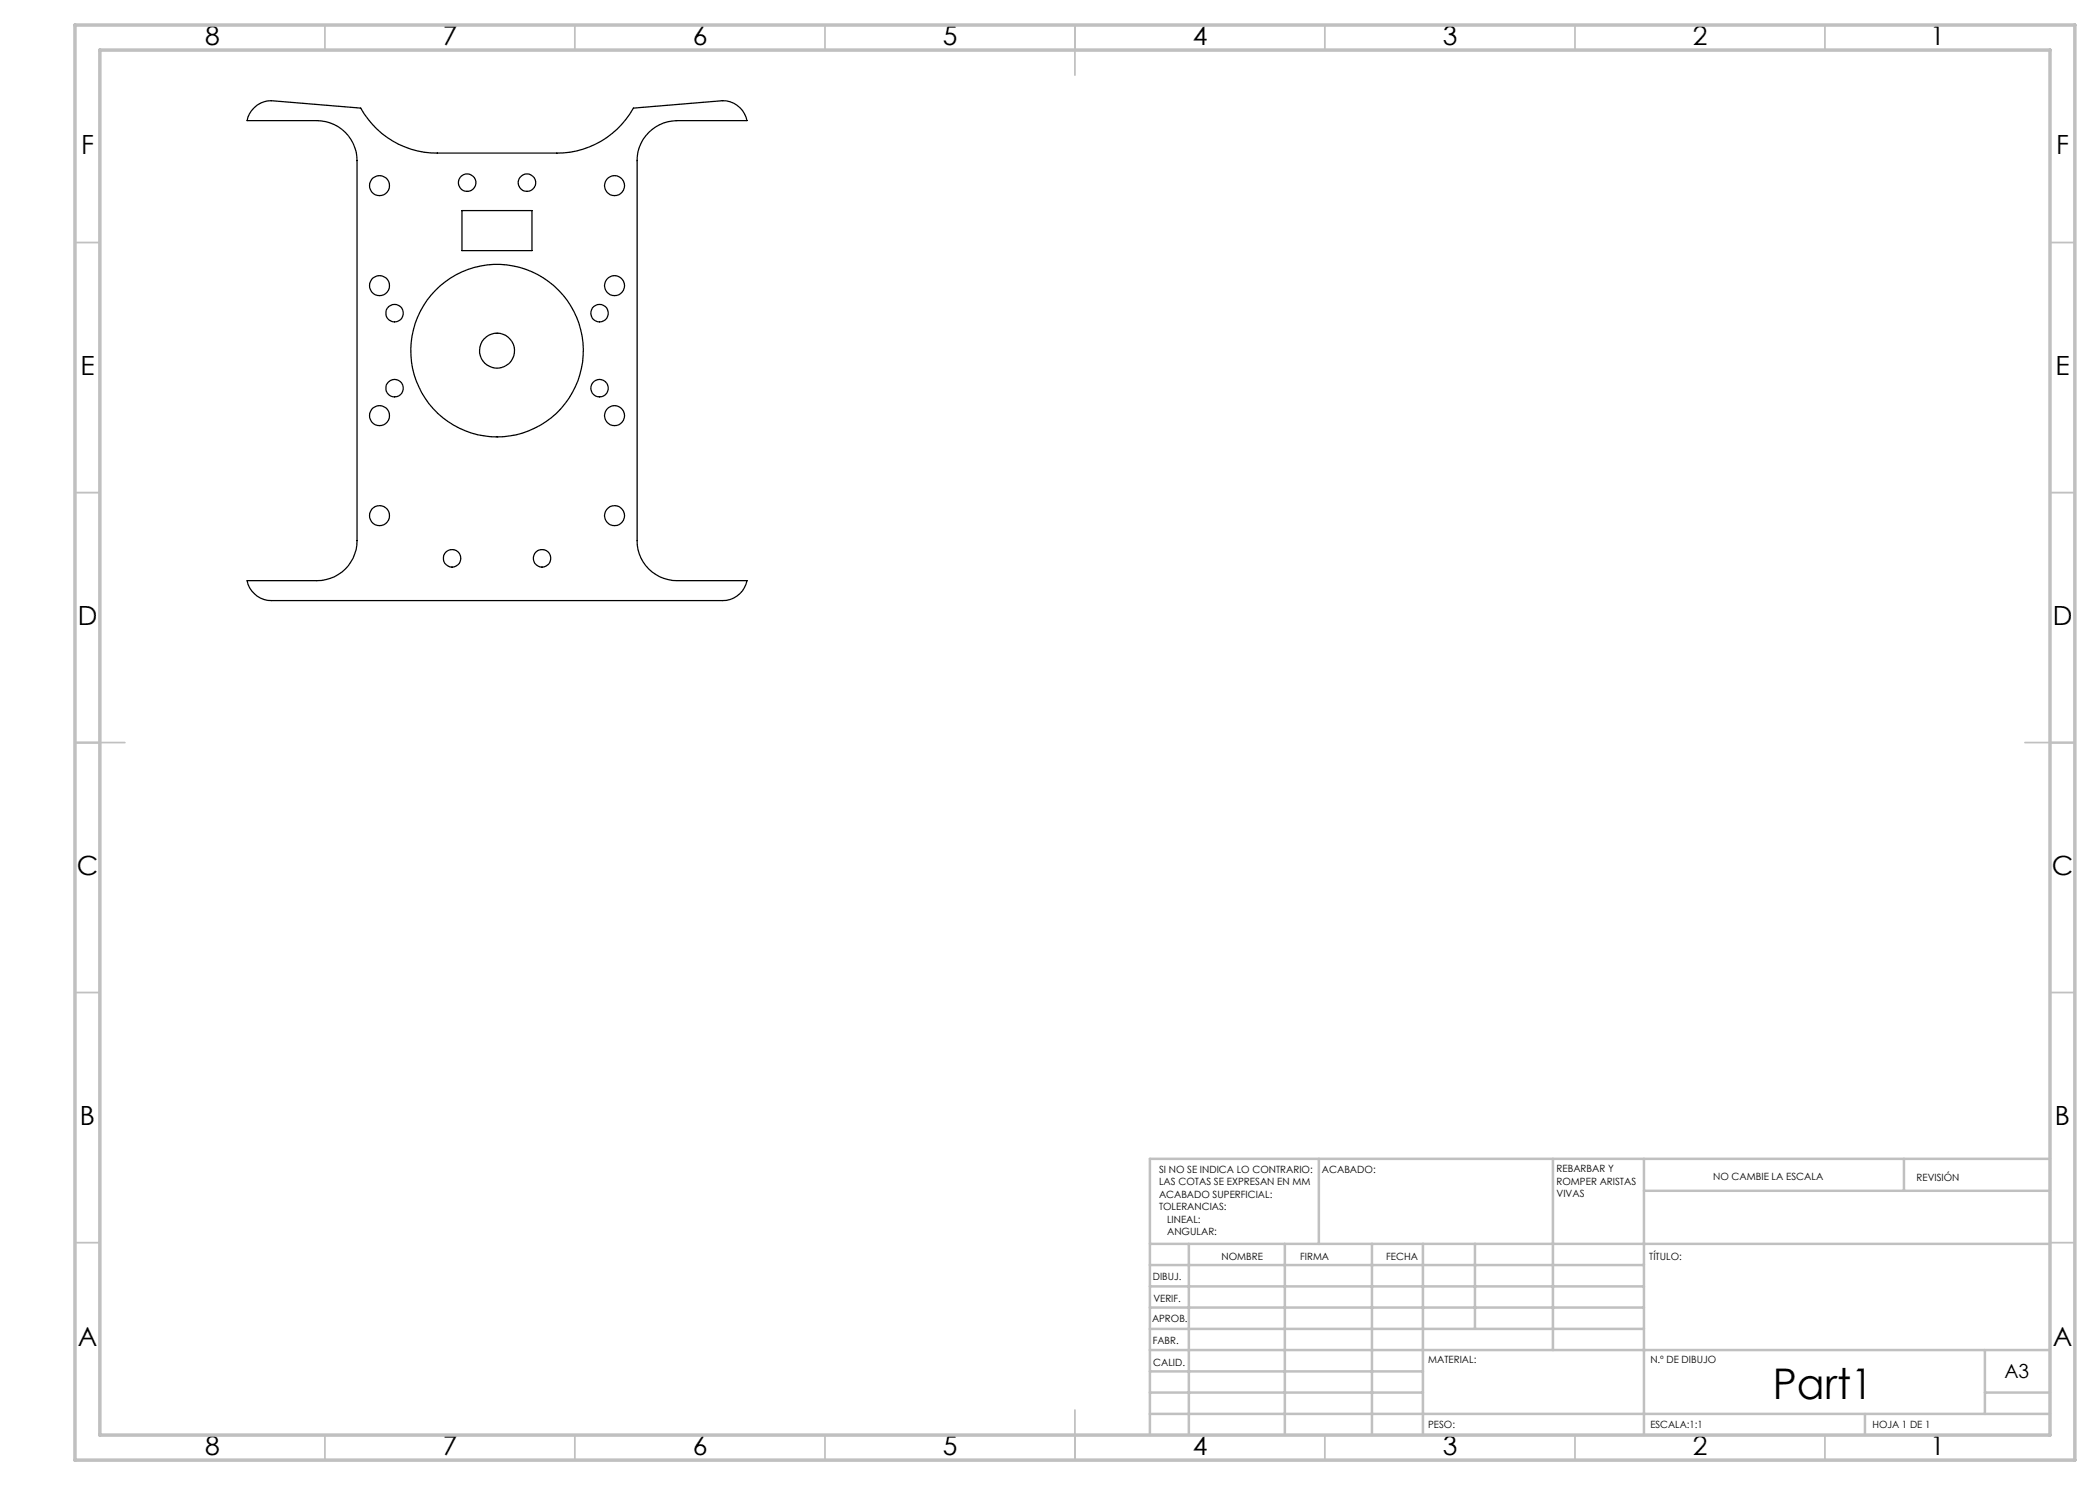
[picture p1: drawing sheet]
<svg xmlns="http://www.w3.org/2000/svg" width="420mm" height="297mm" viewBox="0 0 420 297" stroke-linecap="round" stroke-linejoin="round" font-family="sans-serif">
<g fill="none" stroke="#c0c0c0" stroke-width=".35">
<path d="M65 5v5M115 5v5M165 5v5M215 5v10M265 5v5M315 5v5M365 5v5M15 48.5h5M410 48.5h5M15 98.5h5M410 98.5h5M15 148.5h10"/>
<path d="M405 148.5h10M15 198.5h5M410 198.5h5M15 248.5h5M410 248.5h5M65 287v5M115 287v5M165 287v5M215 282v10M265 287v5M315 287v5M365 287v5"/>
</g>
<g fill="none" stroke="#c0c0c0" stroke-width=".5">
<path d="M263.8 231.8v17M310.6 231.8v38.2M328.8 231.8v55.2M328.8 238.2h81.2M380.8 231.8v6.4M410 231.8h-180v55.2M230 248.8h180M230 257.3h98.8M230 253h98.8M237.8 248.8v38.2M257 248.8v38.2M274.4 248.8v38.2"/>
<path d="M284.6 248.8v38.2M295 248.8v17M230 265.8h98.8M230 261.5h98.8M230 278.5h54.6M230 274.3h54.6M230 270h180M397 278.5h13M397 270v12.8M230 282.8h180M373 282.8v4.2"/>
</g>
<path d="M15 5h400v287h-400zM20 10h390v277h-390z" fill="none" stroke="#c0c0c0" stroke-width=".7"/>
<g fill="none" stroke="#000" stroke-width=".25">
<path d="M50.9 21.5a4.8 4.8 0 0 1 3.4-1.4l17.8 1.5a17.4 17.4 0 0 0 15.4 9h23.9a17.4 17.4 0 0 0 15.3-9l17.8-1.5a5 5 0 0 1 4.9 4h-14a8 8 0 0 0-8 8v76a7.9 7.9 0 0 0 8 8h14a5 5 0 0 1-4.9 4h-90.2a4.9 4.9 0 0 1-4.9-4h14a8 8 0 0 0 8-8v-76a8 8 0 0 0-8-8h-14a4.5 4.5 0 0 1 1.5-2.6zM92.4 42.1h14v8h-14z"/>
<circle cx="75.9" cy="37.1" r="2"/>
<circle cx="93.4" cy="36.5" r="1.75"/>
<circle cx="105.4" cy="36.5" r="1.75"/>
<circle cx="122.9" cy="37.1" r="1.99"/>
<circle cx="75.9" cy="57.1" r="1.99"/>
<circle cx="122.9" cy="57.1" r="1.99"/>
<circle cx="78.9" cy="77.6" r="1.75"/>
<circle cx="78.9" cy="62.6" r="1.75"/>
<circle cx="99.4" cy="70.1" r="3.5"/>
<circle cx="99.4" cy="70.1" r="17.2"/>
<circle cx="119.9" cy="77.6" r="1.74"/>
<circle cx="119.9" cy="62.6" r="1.75"/>
<circle cx="75.9" cy="83.1" r="2"/>
<circle cx="122.9" cy="83.1" r="1.99"/>
<circle cx="75.9" cy="103.1" r="1.99"/>
<circle cx="90.4" cy="111.7" r="1.75"/>
<circle cx="108.4" cy="111.7" r="1.75"/>
<circle cx="122.9" cy="103.1" r="1.99"/>
</g>
<text font-size="8.5" x="354.6" y="279.7">Part1</text>
<g font-size="5.3">
<text x="41" y="9">8</text>
<text x="88.5" y="9">7</text>
<text x="138.5" y="9">6</text>
<text x="188.5" y="9">5</text>
<text x="238.5" y="9">4</text>
<text x="288.5" y="9">3</text>
<text x="338.5" y="9">2</text>
<text x="386" y="9">1</text>
<text x="16.2" y="30.8">F</text>
<text x="411.2" y="30.8">F</text>
<text x="16.1" y="75">E</text>
<text x="411.1" y="75">E</text>
<text x="15.5" y="125">D</text>
<text x="410.5" y="125">D</text>
<text x="15.4" y="175">C</text>
<text x="410.4" y="175">C</text>
<text x="16" y="225">B</text>
<text x="411" y="225">B</text>
<text x="15.5" y="269.3">A</text>
<text x="410.5" y="269.3">A</text>
<text x="41" y="291">8</text>
<text x="88.5" y="291">7</text>
<text x="138.5" y="291">6</text>
<text x="188.5" y="291">5</text>
<text x="238.5" y="291">4</text>
<text x="288.5" y="291">3</text>
<text x="338.5" y="291">2</text>
<text x="386" y="291">1</text>
</g>
<text font-size="3.9" x="400.9" y="275.5">A3</text>
<g font-size="2">
<text x="231.8" y="234.6">SI NO SE INDICA LO CONTRARIO:</text>
<text x="231.8" y="237.1">LAS COTAS SE EXPRESAN EN MM</text>
<text x="231.8" y="239.6">ACABADO SUPERFICIAL:</text>
<text x="264.4" y="234.6">ACABADO:</text>
<text x="311.3" y="234.5">REBARBAR Y</text>
<text x="311.3" y="237">ROMPER ARISTAS</text>
<text x="311.3" y="239.5">VIVAS</text>
<text x="342.6" y="236">NO CAMBIE LA ESCALA</text>
<text x="383.3" y="236.2">REVISIÓN</text>
<text x="231.8" y="242.1">TOLERANCIAS:</text>
<text x="233.4" y="244.6">LINEAL:</text>
<text x="233.4" y="247.1">ANGULAR:</text>
<text x="244.3" y="252">NOMBRE</text>
<text x="260" y="251.9">FIRMA</text>
<text x="277.2" y="251.9">FECHA</text>
<text x="329.9" y="251.9">TÍTULO:</text>
<text x="230.6" y="256.1">DIBUJ.</text>
<text x="230.7" y="260.3">VERIF.</text>
<text x="230.4" y="264.4">APROB.</text>
<text x="230.5" y="268.8">FABR.</text>
<text x="230.7" y="273.1">CALID.</text>
<text x="285.6" y="272.5">MATERIAL:</text>
<text x="330.1" y="272.5">N.º DE DIBUJO</text>
<text x="285.6" y="285.5">PESO:</text>
<text x="330.1" y="285.6">ESCALA:1:1</text>
<text x="374.5" y="285.6">HOJA 1 DE 1</text>
</g>
</svg>
